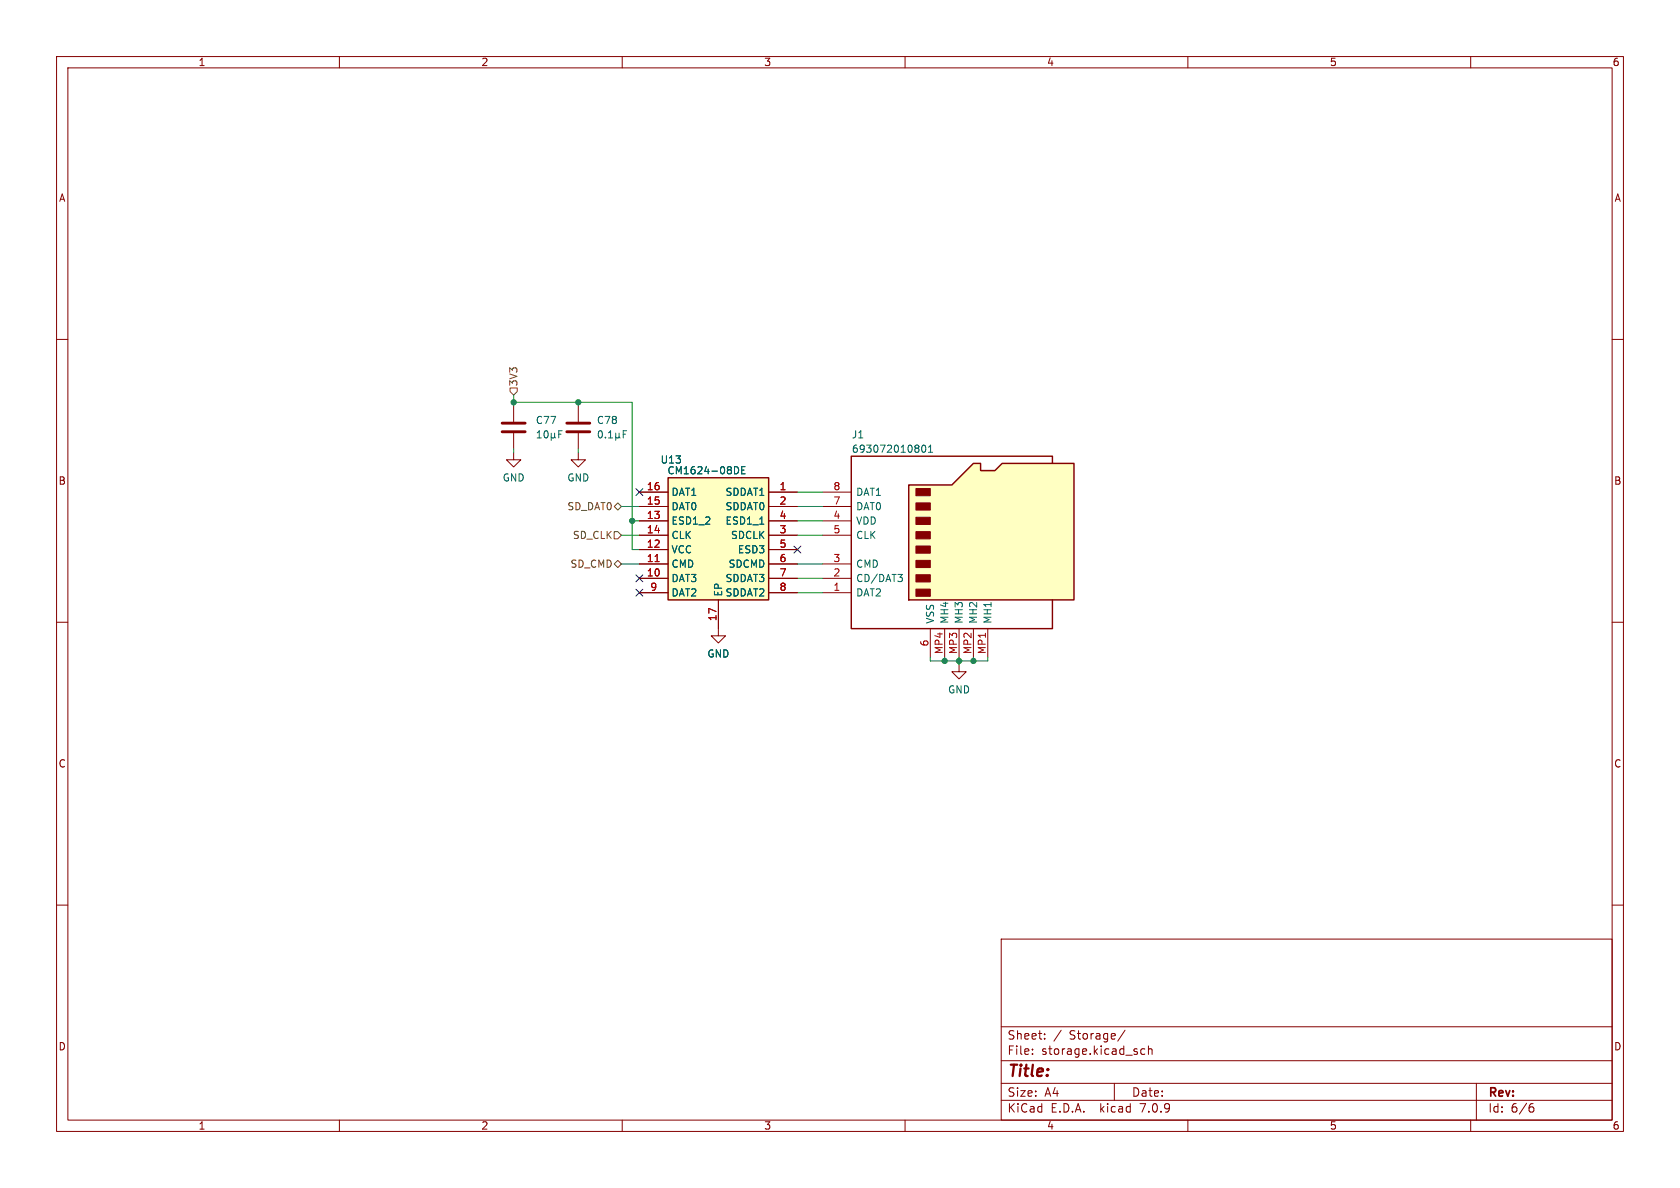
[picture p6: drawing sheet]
<svg xmlns="http://www.w3.org/2000/svg" width="297mm" height="210mm" viewBox="0 0 297 210" stroke-linecap="round" stroke-linejoin="round" font-family="sans-serif">
<g fill="none" stroke="#840000" stroke-width=".18">
<path d="M10 10h277v190h-277zM12 12h273v186h-273zM60 10v2M110 10v2M160 10v2M210 10v2M260 10v2M10 60h2M285 60h2M102.2 71.8v2.7M102.2 76.6v2.8M90.8 80v1.3h1.3l-1.3 1.3-1.3-1.3h1.3"/>
<path d="M102.2 80v1.3h1.3l-1.3 1.3-1.2-1.3h1.2M113 87h5.1M113 99.7h5.1M113 97.2h5.1M113 92.1h5.1M113 94.6h5.1M113 89.5h5.1M135.9 87h5.1M135.9 99.7h5.1M135.9 97.2h5.1M135.9 92.1h5.1M135.9 94.6h5.1"/>
<path d="M135.9 89.5h5.1M10 110h2M113 102.2h5.1M113 104.8h5.1M127 106v5.1M135.9 102.2h5.1M135.9 104.8h5.1M169.5 117.5v1.2h1.3l-1.3 1.3-1.2-1.3h1.2M285 110h2M10 160h2M285 160h2M177 166h108v32h-108z"/>
<path d="M60 198v2M110 198v2M160 198v2M177 194.5h108M177 191.5h108M177 187.5h108M177 181.5h108M182.5 186.3v.1M182.5 185.5v.1M184.7 183.6v.1M184.7 182.8v.1M187.6 182.1l-1.3 2"/>
<path d="M197 191.5v3M198.9 182.1l-1.3 2M202.4 185.5l-.4-.1-.3 .3v.4l.1 .2h.6M203 185.5l.2-.1 .4 .1 .1 .9M203 184.9v1.5M210 198v2M260 198v2M261 191.5v6.5M270.6 195.7h.3l.3 .3-.1 .5-.5 .1M271 195.1l-.4 .1"/>
</g>
<path d="M100.2 76.3h4.1M100.2 74.8h4.1" fill="none" stroke="#840000" stroke-width=".51"/>
<g fill="none" stroke="#006464" stroke-width=".18">
<path d="M105.9 76.2l.2-.1a.68 .68 0 0 1 .4 .7 .68 .68 0 0 1-.4 .6 .84 .84 0 0 1-.2-1.2zM107 77.3v.1M107.6 77.4h.7M107.6 76.5l.3-.4v1.3M108.8 77.2l.2 .2h.3l.2-.2M108.8 76.6v1.2M109.5 77.2l.1 .2M109.5 76.6v.6M110.2 76.7h.4M110.8 76.1h-.6v1.3M129.9 82.5a.64 .64 0 0 1 .7 .6 .64 .64 0 0 1-.7 .7M131.1 83.1h.4"/>
<path d="M131.7 82.5h-.6v1.3h.6M134.3 92.7h.7"/>
</g>
<path d="M118.1 84.5h17.8v21.5h-17.8z" fill="#ffffc2" stroke="#ffffc2" stroke-width=".18"/>
<path d="M118.1 84.5h17.8v21.5h-17.8z" fill="none" stroke="#840000" stroke-width=".25"/>
<path d="M115.8 99.3h.7" fill="none" stroke="#a90000" stroke-width=".18"/>
<path d="M160.7 85.7h7.6l3.8-3.8h1.3v1.3h2.5l1.3-1.3h12.7v24.1h-29.2z" fill="#ffffc2"/>
<path d="M160.7 85.7h7.6l3.8-3.8h1.3v1.3h2.5l1.3-1.3h12.7v24.1h-29.2zM186.1 81.9v-1.3h-35.6v30.5h35.6v-5.1" fill="none" stroke="#840000" stroke-width=".25"/>
<g fill="#840000" stroke="#840000" stroke-width=".18">
<path d="M161.9 104.1h2.6v1.3h-2.6z"/>
<path d="M161.9 101.6h2.6v1.3h-2.6z"/>
<path d="M161.9 99.1h2.6v1.2h-2.6z"/>
<path d="M161.9 96.5h2.6v1.3h-2.6z"/>
<path d="M161.9 94h2.6v1.3h-2.6z"/>
<path d="M161.9 91.4h2.6v1.3h-2.6z"/>
<path d="M161.9 88.9h2.6v1.3h-2.6z"/>
<path d="M161.9 86.4h2.6v1.2h-2.6z"/>
</g>
<g fill="none" stroke="#840000" stroke-width=".18">
<path d="M90.8 71.8v2.7M90.8 76.6v2.8M113 99.7h5.1M113 92.1h5.1M113 94.6h5.1M113 89.5h5.1M113 87h5.1M113 97.2h5.1M135.9 99.7h5.1M135.9 92.1h5.1M135.9 94.6h5.1M135.9 89.5h5.1"/>
<path d="M135.9 87h5.1M135.9 97.2h5.1M145.4 99.7h5.1M145.4 92.1h5.1M145.4 94.6h5.1M145.4 89.5h5.1M145.4 87h5.1M113 104.8h5.1M113 102.2h5.1M127 106v6.4h1.3l-1.3 1.3-1.3-1.3h1.3M135.9 104.8h5.1M135.9 102.2h5.1"/>
<path d="M145.4 104.8h5.1M145.4 102.2h5.1M164.5 111.1v5.1M167 111.1v5.1M169.5 111.1v5.1M172.1 111.1v5.1M174.6 111.1v5.1"/>
</g>
<g fill="none" stroke="#006464" stroke-width=".18">
<path d="M95 77.4h.7M95 76.5l.3-.4v1.3M96.3 76.3l.2-.2a.68 .68 0 0 1 .4 .7 .68 .68 0 0 1-.4 .6l-.2-.1-.1-.4zM97.4 77.2l.2 .2h.3l.2-.2M97.4 76.6v1.2M98.1 77.2l.1 .2M98.1 76.6v.6M98.8 76.7h.4M99.4 76.1h-.6v1.3M163.1 78.8l.1-.1a.68 .68 0 0 1 .5 .6 .68 .68 0 0 1-.5 .7l-.1-.2-.2-.3zM164.2 80h.7M164.2 79l.3-.3v1.3"/>
<path d="M129.9 82.5a.64 .64 0 0 1 .7 .6 .64 .64 0 0 1-.7 .7M131.1 83.1h.4M131.7 82.5h-.6v1.3h.6M134.3 92.7h.7M158.7 101.5h.8l-.4 .5M159.3 102l.2 .3v.3l-.2 .2"/>
</g>
<path d="M88.8 76.3h4M88.8 74.8h4" fill="none" stroke="#840000" stroke-width=".51"/>
<path d="M90.2 68.6h1.2v.6l-.6 .7-.6-.7zM108.6 89.5l.6-.6 .7 .6-.7 .7zM108.6 99.7l.6-.6 .7 .6-.7 .6zM108.6 94h.6l.7 .6-.7 .7h-.6z" fill="none" stroke="#725600" stroke-width=".18"/>
<g fill="none" stroke="#009600" stroke-width=".18">
<path d="M90.8 71.1h21v26.1h1.2M90.8 69.9v1.9M90.8 79.4v.6M102.2 71.1v.7M102.2 79.4v.6M109.9 99.7h3.1M109.9 89.5h3.1M109.9 94.6h3.1M111.8 92.1h1.2M141 99.7h4.4M141 89.5h4.4M141 94.6h4.4"/>
<path d="M141 92.1h4.4M141 87h4.4M141 102.2h4.4M141 104.8h4.4M164.5 116.2v.6h10.1v-.6M167 116.2v.6M169.5 116.2v1.3M172.1 116.2v.6"/>
</g>
<path d="M112.4 86.4l1.2 1.2M113.6 86.4l-1.2 1.2M140.4 96.5l1.2 1.3M141.6 96.5l-1.2 1.3M112.4 101.6l1.2 1.2M112.4 104.2l1.2 1.2M113.6 101.6l-1.2 1.2M113.6 104.2l-1.2 1.2" fill="none" stroke="#000084" stroke-width=".18"/>
<path d="M115.8 99.3h.7" fill="none" stroke="#a90000" stroke-width=".18"/>
<g fill="#009600" stroke="#009600" stroke-width=".18">
<circle cx="111.8" cy="92.1" r=".46"/>
<circle cx="90.8" cy="71.1" r=".46"/>
<circle cx="102.2" cy="71.1" r=".46"/>
<circle cx="172.1" cy="116.8" r=".46"/>
<circle cx="169.5" cy="116.8" r=".46"/>
<circle cx="167" cy="116.8" r=".46"/>
</g>
<text font-size="2.8" fill="#840000" x="178" y="190.9">Title:</text>
<g font-size="2.1" fill="#840000">
<text x="178" y="184">Sheet:</text>
<text x="189.1" y="184">Storage/</text>
<text x="178" y="186.7">File:</text>
<text x="184.1" y="186.7">storage.kicad_sch</text>
<text x="178" y="196.9">KiCad</text>
<text x="178" y="194.1">Size:</text>
<text x="184.7" y="194.1">A4</text>
<text x="185.7" y="196.9">E.D.A.</text>
<text x="194.6" y="196.9">kicad</text>
<text x="200" y="194.1">Date:</text>
<text x="201.8" y="196.9">7.0.9</text>
<text x="263" y="194.3">Rev:</text>
<text x="263" y="196.9">Id:</text>
<text x="267.1" y="196.9">6/6</text>
</g>
<g font-size="1.8" fill="#840000">
<text x="35" y="11.9">1</text>
<text x="85" y="11.9">2</text>
<text x="135" y="11.9">3</text>
<text x="185" y="11.9">4</text>
<text x="235" y="11.9">5</text>
<text x="285" y="11.9">6</text>
<text x="10.3" y="35.9">A</text>
<text x="285.3" y="35.9">A</text>
<text x="10.3" y="85.9">B</text>
<text x="285.3" y="85.9">B</text>
<text x="10.3" y="135.9">C</text>
<text x="285.3" y="135.9">C</text>
<text x="10.3" y="185.9">D</text>
<text x="285.3" y="185.9">D</text>
<text x="35" y="199.9">1</text>
<text x="85" y="199.9">2</text>
<text x="135" y="199.9">3</text>
<text x="185" y="199.9">4</text>
<text x="235" y="199.9">5</text>
<text x="285" y="199.9">6</text>
</g>
<g font-size="1.8" fill="#725600">
<text x="91.7" y="68.4" transform="rotate(-90 91.7 68.4)">3V3</text>
<text x="100.2" y="90.4">SD_DAT0</text>
<text x="101.2" y="95.5">SD_CLK</text>
<text x="100.8" y="100.6">SD_CMD</text>
</g>
<g font-size="1.8" fill="#006464">
<text x="94.6" y="75.2">C77</text>
<text x="105.4" y="75.2">C78</text>
<text x="150.5" y="77.7">J1</text>
<text x="116.7" y="82.1">U13</text>
<text x="150.5" y="80.2">693072010801</text>
<text x="88.8" y="85.3">GND</text>
<text x="100.2" y="85.3">GND</text>
<text x="117.9" y="84">CM1624-08DE</text>
<text x="118.6" y="87.9">DAT1</text>
<text x="128.2" y="87.9">SDDAT1</text>
<text x="151.3" y="87.9">DAT1</text>
<text x="118.6" y="92.9">ESD1_2</text>
<text x="118.6" y="95.5">CLK</text>
<text x="118.6" y="90.4">DAT0</text>
<text x="128.2" y="90.4">SDDAT0</text>
<text x="128.2" y="92.9">ESD1_1</text>
<text x="129.1" y="95.5">SDCLK</text>
<text x="151.3" y="92.9">VDD</text>
<text x="151.3" y="95.5">CLK</text>
<text x="151.3" y="90.4">DAT0</text>
<text x="118.6" y="100.6">CMD</text>
<text x="118.6" y="98">VCC</text>
<text x="128.7" y="100.6">SDCMD</text>
<text x="130.3" y="98">ESD3</text>
<text x="151.3" y="100.6">CMD</text>
<text x="118.6" y="103.1">DAT3</text>
<text x="118.6" y="105.6">DAT2</text>
<text x="127.9" y="105.5" transform="rotate(-90 127.9 105.5)">EP</text>
<text x="128.2" y="103.1">SDDAT3</text>
<text x="128.2" y="105.6">SDDAT2</text>
<text x="151.3" y="105.6">DAT2</text>
<text x="151.3" y="103.1">CD/DAT3</text>
<text x="165.3" y="110.4" transform="rotate(-90 165.3 110.4)">VSS</text>
<text x="167.9" y="110.4" transform="rotate(-90 167.9 110.4)">MH4</text>
<text x="170.4" y="110.4" transform="rotate(-90 170.4 110.4)">MH3</text>
<text x="172.9" y="110.4" transform="rotate(-90 172.9 110.4)">MH2</text>
<text x="175.5" y="110.4" transform="rotate(-90 175.5 110.4)">MH1</text>
<text x="125" y="116.4">GND</text>
<text x="167.5" y="122.8">GND</text>
</g>
<g font-size="1.8" fill="#a90000">
<text x="114.3" y="89.3">15</text>
<text x="114.3" y="86.7">16</text>
<text x="137.7" y="86.7">1</text>
<text x="137.7" y="89.3">2</text>
<text x="147.2" y="89.3">7</text>
<text x="147.2" y="86.7">8</text>
<text x="114.3" y="91.8">13</text>
<text x="114.3" y="94.4">14</text>
<text x="137.7" y="94.4">3</text>
<text x="137.7" y="91.8">4</text>
<text x="147.2" y="91.8">4</text>
<text x="147.2" y="94.4">5</text>
<text x="114.3" y="102">10</text>
<text x="114.3" y="99.4">11</text>
<text x="114.3" y="96.9">12</text>
<text x="137.7" y="96.9">5</text>
<text x="137.7" y="99.4">6</text>
<text x="137.7" y="102">7</text>
<text x="147.2" y="102">2</text>
<text x="147.2" y="99.4">3</text>
<text x="114.9" y="104.5">9</text>
<text x="137.7" y="104.5">8</text>
<text x="147.2" y="104.5">1</text>
<text x="126.7" y="109.9" transform="rotate(-90 126.7 109.9)">17</text>
<text x="164.2" y="114.4" transform="rotate(-90 164.2 114.4)">6</text>
<text x="166.8" y="115.7" transform="rotate(-90 166.8 115.7)">MP4</text>
<text x="169.3" y="115.7" transform="rotate(-90 169.3 115.7)">MP3</text>
<text x="171.8" y="115.7" transform="rotate(-90 171.8 115.7)">MP2</text>
<text x="174.4" y="115.7" transform="rotate(-90 174.4 115.7)">MP1</text>
</g>
</svg>
